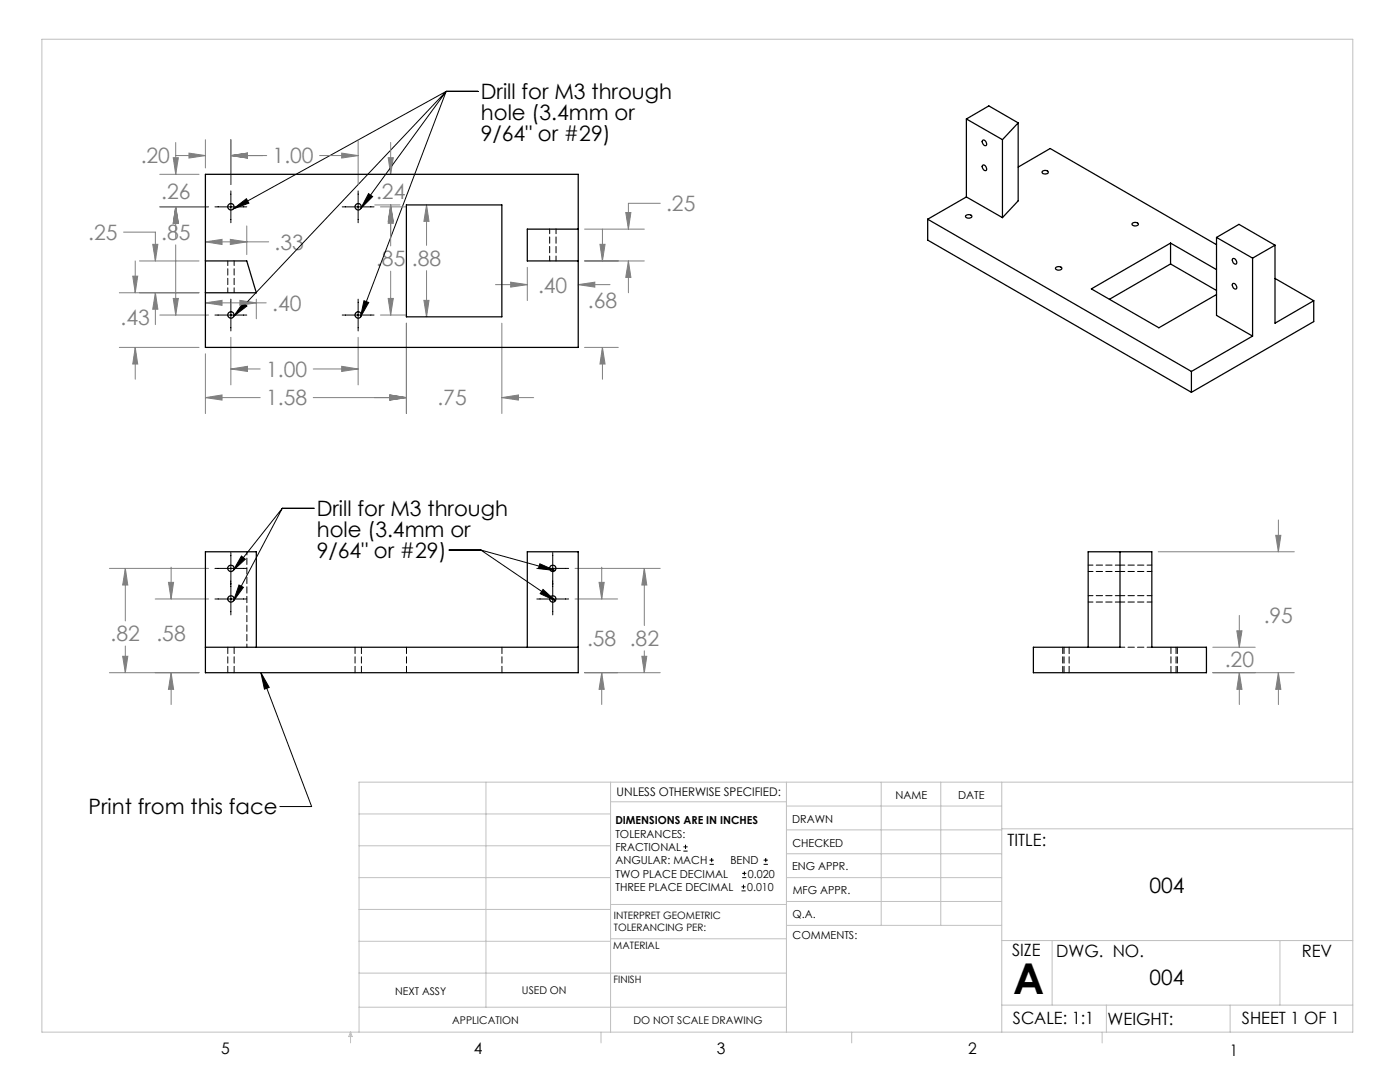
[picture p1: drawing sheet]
<svg xmlns="http://www.w3.org/2000/svg" width="279mm" height="216mm" viewBox="0 0 279 216" stroke-linecap="round" stroke-linejoin="round" font-family="sans-serif">
<g fill="none" stroke="#000" stroke-width=".2">
<path d="M89 18.2h6.4M89 18.2l-42.4 44.9M89 18.2l-42.5 23.5M89 18.2l-17 23.4M89 18.2l-17.1 45.1M46.1 38.1v6.3M71.5 38.1v6.3M73.6 38.6l.8 .6-2.4 2.4zM42.9 41.3h6.3M46.1 59.7v6.3M46.5 41.7l2.7-2 .5 .8zM68.3 41.3h6.3"/>
<path d="M71.5 59.7v6.3M42.9 62.9h6.3M48.5 60.4l.8 .7-2.7 2zM68.3 62.9h6.3M72.6 60l1 .4-1.7 2.9zM42.9 113.4h6.3M42.9 119.5h6.3M46.1 110.2v12.5M47.7 116.7l.9 .5-2 2.7zM48.2 110.9l.8 .7-2.5 2.2zM56.3 101.4h6.4M56.3 101.4l-9.7 18.5"/>
<path d="M56.3 101.4l-9.8 12.4M89.6 109.7h6.4M96 109.7l14.8 10.2M96 109.7l14.8 4.1M107.1 113.4h6.4M107.1 119.5h6.4M107.7 112.5l3.1 1.3-3.3-.3zM108.4 117.6l2.4 2.3-3-1.4zM110.3 110.2v12.5M52.1 134.2l1.6 3-.9 .3zM52.1 134.2l10.1 26.7h-6.4M136.4 169.8h.8"/>
<path d="M136.4 169h.8M136.8 168.6v.8M141.6 172.5h.9M141.6 171.6h.9M142 171.2v.8M148 177.8h.8M148 177h.8M148.1 175.1h.8M148.1 174.3h.8M148.4 176.5v.8M148.6 173.9v.8M152.4 172.5h.8"/>
<path d="M152.4 171.6h.8M152.8 171.2v.8"/>
</g>
<g fill="none" stroke="#808080" stroke-width=".2">
<path d="M31.9 34.8h7.8M34.6 31.5h1l-.5 3.3zM35.1 28.4v6.4M35.1 31h5.9M37.7 30.6l3.3 .4-3.3 .5zM41 27.9v5.6M46.1 27.9v8.9M46.1 31h7.1M46.1 31l3.3-.4v.9zM63.8 31h7.7M68.2 30.6l3.3 .4-3.3 .5zM71.5 27.9v8.9"/>
<path d="M77.5 31.5h1l-.5 3.3zM78 28.4v6.4M23.8 58.4h15.9M24.7 46.3h6.3v5.8M26.5 55.1h1l-.5 3.3zM27 52.1v6.3M27.8 52.1h11.9M30.5 48.8h1l-.5 3.3zM31 58.4v6.4M31 58.4l.5 3.3h-1zM31.9 41.3h9.7M34.6 59.5h1l-.5 3.4z"/>
<path d="M35.1 41.3v6.3M35.1 48.9v14M35.1 41.3l.5 3.3h-1zM41 48.3h12.6M41 48.3l3.3-.5v1zM46 47.8l3.2 .5-3.2 .5zM47.9 59.9l3.3 .5-3.3 .5zM49.2 45.1v5.7M51.2 59.7v3.9M74.8 40.9h5M75.9 41.3h5.2M77.5 59.5h1l-.5 3.4z"/>
<path d="M78 41.3l.5 3.3h-1zM78 40.9l.5 3.3h-1zM78 40.9v8.2M78 54.1v8.8M84.6 59.9h1l-.5 3.3zM85.1 40.9l.5 3.3h-1zM85.1 40.9v8.1M85.1 54v9.2M98.9 56.8h6.3M101.9 56.3l3.3 .5-3.3 .5zM105.2 53.3v6.7M115.4 56.8l3.3-.5v1z"/>
<path d="M115.4 56.8h6.3M116.7 52.1h11.9M116.7 45.7h11.9M119.7 48.8h1.1l-.6 3.3zM120.2 45.7v6.4M124.9 42.4h1l-.5 3.3zM125.4 52.1v6.3M125.4 52.1l.5 3.3h-1zM131.8 40.6h-6.4v5.1M23.8 69.3h15.9M27 69.3v6.4M27 69.3l.5 3.3h-1z"/>
<path d="M31.9 62.9h9.7M41 70.6v11.9M41 79.3h10.9M41 60.4h12.1M41 79.3l3.3-.5v1zM41 60.4l3.3-.5v1zM46.1 67.3v9.5M46.1 73.6h5.8M46.1 73.6l3.3-.5v1zM62.5 73.6h9M62.5 79.3h18.6M68.2 73.1l3.3 .5-3.3 .5z"/>
<path d="M71.5 67.3v9.5M75.9 62.9h5.2M77.8 78.8l3.3 .5-3.3 .5zM81.1 64.5v18M100.2 64.5v18M100.2 79.3h6.3M100.2 79.3l3.3-.5v1zM116.7 69.3h6.7M120.2 69.3l.6 3.3h-1.1zM120.2 69.3v6.4M21.8 113.4h19.8M25 113.4v10.5"/>
<path d="M25 113.4l.5 3.3h-1zM31 119.5h10.6M33.6 116.2h1l-.5 3.3zM34.1 113.2v6.3M114.8 119.5h8.5M114.8 113.4h17M119.6 116.2h1l-.5 3.3zM120.1 113.2v6.3M128.6 113.4v11.4M128.6 113.4l.5 3.3h-1zM231.1 110.1h27.2M254.6 106.8h1l-.5 3.3z"/>
<path d="M255.1 103.8v6.3M21.8 134.2h17.9M24.5 131h1l-.5 3.2zM25 128.9v5.3M34.1 134.2v6.4M34.1 134.2l.5 3.3h-1zM116.7 134.2h15.1M120.1 134.2v6.4M120.1 134.2l.5 3.3h-1zM128.1 131h1l-.5 3.2zM128.6 129.9v4.3M242 134.2h16.3"/>
<path d="M242 129.2h8.5M246.8 125.9h1.1l-.6 3.3zM247.3 122.8v6.4M247.3 134.2v6.4M247.3 134.2l.6 3.3h-1.1zM255.1 134.2v6.4M255.1 134.2l.5 3.3h-1z"/>
</g>
<g fill="none" stroke="#c0c0c0" stroke-width=".2">
<path d="M8.4 7.8h261.6v198.2h-261.6zM97 156.1v44.9M121.8 156.1v49.9M121.8 160h35.2M157 156.1v49.9M175.9 156.1v28.5M187.7 156.1v28.5M199.9 156.1v49.9M270 156.1h-198.4v49.9M71.6 175.1h50.2M71.6 168.8h50.2M71.6 162.4h50.2"/>
<path d="M157 170.4h42.9M157 165.6h42.9M157 160.8h42.9M157 175.1h42.9M157 179.9h42.9M199.9 165.4h70.1M71.6 194.2h85.4M71.6 187.8h50.2M71.6 181.5h50.2M121.8 187.3h35.2M121.8 180.5h35.2M157 184.6h42.9"/>
<path d="M199.9 187.7h70.1M210 187.7v12.9M255.4 187.7v12.9M70 206v2.1M70 206l.3 .8h-.7zM71.6 201h85.4M119.9 206v2.1M170 206v2.1M199.9 200.6h70.1M220 206v2.1M220.8 200.6v5.4M245.5 200.6v5.4"/>
</g>
<path d="M108.4 117.6l2.4 2.3-3-1.4zM107.7 112.5l3.1 1.3-3.3-.3zM47.7 116.7l.9 .5-2 2.7zM48.2 110.9l.8 .7-2.5 2.2zM52.1 134.2l1.6 3-.9 .3zM48.5 60.4l.8 .7-2.7 2zM46.5 41.7l2.7-2 .5 .8zM73.6 38.6l.8 .6-2.4 2.4zM72.6 60l1 .4-1.7 2.9z" fill="#000"/>
<path d="M33.6 116.2h1l-.5 3.3zM34.1 134.2l.5 3.3h-1zM25 113.4l.5 3.3h-1zM24.5 131h1l-.5 3.2zM119.6 116.2h1l-.5 3.3zM120.1 134.2l.5 3.3h-1zM128.6 113.4l.5 3.3h-1zM128.1 131h1l-.5 3.2zM35.1 41.3l.5 3.3h-1zM34.6 59.5h1l-.5 3.4zM78 41.3l.5 3.3h-1zM77.5 59.5h1l-.5 3.4zM46.1 31l3.3-.4v.9zM68.2 30.6l3.3 .4-3.3 .5zM46.1 73.6l3.3-.5v1zM68.2 73.1l3.3 .5-3.3 .5zM37.7 30.6l3.3 .4-3.3 .5zM46.1 31l3.3-.4v.9zM35.1 41.3l.5 3.3h-1zM34.6 31.5h1l-.5 3.3zM85.1 40.9l.5 3.3h-1zM84.6 59.9h1l-.5 3.3zM100.2 79.3l3.3-.5v1zM77.8 78.8l3.3 .5-3.3 .5zM77.8 78.8l3.3 .5-3.3 .5zM41 79.3l3.3-.5v1zM77.5 31.5h1l-.5 3.3zM78 40.9l.5 3.3h-1zM26.5 55.1h1l-.5 3.3zM27 69.3l.5 3.3h-1zM31 58.4l.5 3.3h-1zM30.5 48.8h1l-.5 3.3zM119.7 48.8h1.1l-.6 3.3zM120.2 69.3l.6 3.3h-1.1zM124.9 42.4h1l-.5 3.3zM125.4 52.1l.5 3.3h-1zM41 60.4l3.3-.5v1zM47.9 59.9l3.3 .5-3.3 .5zM46 47.8l3.2 .5-3.2 .5zM41 48.3l3.3-.5v1zM101.9 56.3l3.3 .5-3.3 .5zM115.4 56.8l3.3-.5v1zM246.8 125.9h1.1l-.6 3.3zM247.3 134.2l.6 3.3h-1.1zM255.1 134.2l.5 3.3h-1zM254.6 106.8h1l-.5 3.3z" fill="#808080"/>
<g fill="none" stroke="#000" stroke-width=".25">
<path d="M41 34.8h74.4v34.5h-74.4zM192.9 39.3l-7.8 4.4M192.9 39.3l7.2 4.1M192.9 23.7l7.2 4.2M192.9 23.7v15.6M192.9 23.7l4.4-2.6 5.9 3.4M196.1 28a.66 .66 0 0 1 .7 .3 .66 .66 0 0 1-.1 .8 .76 .76 0 0 1-.6-1.1zM196.1 33a.66 .66 0 0 1 .7 .3 .66 .66 0 0 1-.1 .7 .76 .76 0 0 1-.6-1zM200.1 27.9v15.5M203.2 24.5v15.6l-3.1 3.3M203.2 33.3l6.4-3.7 33.2 19.2M203.2 24.5l-3.1 3.4"/>
<path d="M208 34.2a.72 .72 0 0 1 1.2 .2 .73 .73 0 0 1-1.2-.1zM41 52.1h8.2l2 6.3h-10.2M81.1 40.9h19.1v22.3h-19.1zM115.4 45.7h-10.2v6.4h10.2M185.1 43.7l52.7 30.4M185.1 43.7v4.2l52.7 30.4M192.8 43a.76 .76 0 0 1 1.2 .3 .74 .74 0 0 1-1.3-.2zM210.7 53.4a.76 .76 0 0 1 1.2 .2 .74 .74 0 0 1-1.3-.1zM226 44.6a.76 .76 0 0 1 1.2 .2 .74 .74 0 0 1-1.3-.1zM233.6 48.5l-15.8 9.1 13.5 7.8 11.5-6.6M233.6 48.5l9.2 5.3M233.6 48.5v4.2"/>
<path d="M233.6 52.7l-12.2 7M233.6 52.7l9.2 5.3M242.8 47.4v15.5l7.2 4.2M242.8 47.4l7.2 4.1M242.8 47.4l4.5-2.6 7.2 4.1M246 51.6a.67 .67 0 0 1 .7 .4 .67 .67 0 0 1-.1 .7 .74 .74 0 0 1-.6-1.1zM246 56.6a.67 .67 0 0 1 .7 .3 .67 .67 0 0 1-.1 .8 .74 .74 0 0 1-.6-1.1zM250 51.5v15.6M254.5 48.9l-4.5 2.6M254.5 48.9v15.6l7.7-4.5M254.5 55.6l7.7 4.4M237.8 74.1v4.2"/>
<path d="M250 67.1l-12.2 7M262.2 60v4.2l-24.4 14.1M223.5 110.1v19.1h-17.3v5h34.6v-5h-10.9v-19.1h-12.7v19.1M41 129.2h74.4M51.2 129.2v-19.1h-10.2v24.1h74.4v-24.1h-10.2v19.1"/>
<circle cx="46.1" cy="41.3" r=".62"/>
<circle cx="71.5" cy="41.3" r=".62"/>
<circle cx="46.1" cy="62.9" r=".62"/>
<circle cx="71.5" cy="62.9" r=".62"/>
<circle cx="46.1" cy="113.4" r=".63"/>
<circle cx="46.1" cy="119.5" r=".63"/>
<circle cx="110.3" cy="113.4" r=".63"/>
<circle cx="110.3" cy="119.5" r=".63"/>
</g>
<path d="M45.5 129.1v5.1M46.7 134.2v-5.1M70.9 129.1v5.1M72.1 134.2v-5.1M81.1 134.2v-5.1M100.2 134.2v-5.1M212.1 129.1v5.1M212.4 134.2v-5.1M213.4 134.2v-5.1M233.7 129.1v5.1M234.7 134.2v-5.1M235 134.2v-5.1" fill="none" stroke="#000" stroke-width=".2" stroke-dasharray="1.3 .6"/>
<path d="M49.3 129.1v-19" fill="none" stroke="#000" stroke-width=".2" stroke-dasharray="1.3 .6" stroke-dashoffset=".6"/>
<g fill="none" stroke="#000" stroke-width=".2" stroke-dasharray="1.3 .6" stroke-dashoffset=".3">
<path d="M45.5 52v6.4M46.7 58.4v-6.4M109.7 45.7v6.3M111 52v-6.3M217.2 114h6.3M223.5 114h6.4M223.5 112.8h-6.3M223.5 118.9h-6.3M229.9 118.9h-6.4M229.9 112.8h-6.4M217.2 120.1h6.3M223.5 120.1h6.4"/>
<path d="M229.9 129.1h-6.4"/>
</g>
<text font-size="8.5" x="202.2" y="198.3">A</text>
<g font-size="4.2">
<text x="96" y="19.8">Drill for M3 through</text>
<text x="96" y="24">hole (3.4mm or</text>
<text x="96" y="28.2">9/64&quot; or #29)</text>
<text x="63.2" y="103">Drill for M3 through</text>
<text x="63.2" y="107.2">hole (3.4mm or</text>
<text x="63.2" y="111.3">9/64&quot; or #29)</text>
<text x="17.7" y="162.5">Print from this face</text>
<text x="229.4" y="178.2">004</text>
<text x="229.4" y="196.5">004</text>
</g>
<g font-size="4.2" fill="#808080">
<text x="28.1" y="32.6">.20</text>
<text x="54.4" y="32.6">1.00</text>
<text x="32.2" y="39.7">.26</text>
<text x="75.1" y="39.7">.24</text>
<text x="17.6" y="47.9">.25</text>
<text x="32.2" y="47.9">.85</text>
<text x="132.9" y="42.1">.25</text>
<text x="54.8" y="49.9">.33</text>
<text x="75.1" y="53.2">.85</text>
<text x="82.2" y="53.1">.88</text>
<text x="107.4" y="58.4">.40</text>
<text x="24.1" y="64.8">.43</text>
<text x="54.3" y="62">.40</text>
<text x="117.3" y="61.5">.68</text>
<text x="53.1" y="75.2">1.00</text>
<text x="53.1" y="80.9">1.58</text>
<text x="87.3" y="80.9">.75</text>
<text x="252.2" y="124.4">.95</text>
<text x="22.1" y="128">.82</text>
<text x="31.2" y="128">.58</text>
<text x="117.2" y="128.9">.58 .82</text>
<text x="244.4" y="133">.20</text>
</g>
<g font-size="3.4">
<text x="201.1" y="168.8">TITLE:</text>
<text x="202" y="190.8">SIZE</text>
<text x="210.8" y="190.9">DWG. NO.</text>
<text x="259.8" y="191">REV</text>
<text x="202.1" y="204.4">SCALE: 1:1</text>
<text x="221" y="204.5">WEIGHT:</text>
<text x="247.8" y="204.4">SHEET 1 OF 1</text>
</g>
<g font-size="3.2">
<text x="44.2" y="210.4">5</text>
<text x="94.6" y="210.3">4</text>
<text x="143.1" y="210.4">3</text>
<text x="193.2" y="210.3">2</text>
<text x="245.4" y="210.6">1</text>
</g>
<text font-size="2.4" x="123.1" y="158.9">UNLESS OTHERWISE SPECIFIED:</text>
<g font-size="2.2">
<text x="178.7" y="159.4">NAME</text>
<text x="191.2" y="159.4">DATE</text>
<text x="122.8" y="164.5">DIMENSIONS ARE IN INCHES</text>
<text x="122.8" y="167.1">TOLERANCES:</text>
<text x="158.1" y="164.2">DRAWN</text>
<text x="122.8" y="169.8">FRACTIONAL</text>
<text x="122.8" y="172.5">ANGULAR: MACH</text>
<text x="145.8" y="172.5">BEND</text>
<text x="158.1" y="173.7">ENG APPR.</text>
<text x="158.2" y="169.1">CHECKED</text>
<text x="122.8" y="177.8">THREE PLACE DECIMAL</text>
<text x="122.8" y="175.1">TWO PLACE DECIMAL</text>
<text x="149.1" y="177.8">0.010</text>
<text x="149.3" y="175.1">0.020</text>
<text x="158.2" y="178.4">MFG APPR.</text>
<text x="158.2" y="183.2">Q.A.</text>
<text x="158.2" y="187.4">COMMENTS:</text>
</g>
<g font-size="2.1">
<text x="78.8" y="198.5">NEXT ASSY</text>
<text x="104.2" y="198.4">USED ON</text>
<text x="90.2" y="204.3">APPLICATION</text>
<text x="126.4" y="204.3">DO NOT SCALE DRAWING</text>
</g>
<g font-size="2">
<text x="122.5" y="183.3">INTERPRET GEOMETRIC</text>
<text x="122.5" y="185.9">TOLERANCING PER:</text>
<text x="122.4" y="189.4">MATERIAL</text>
<text x="122.4" y="196.2">FINISH</text>
</g>
</svg>
